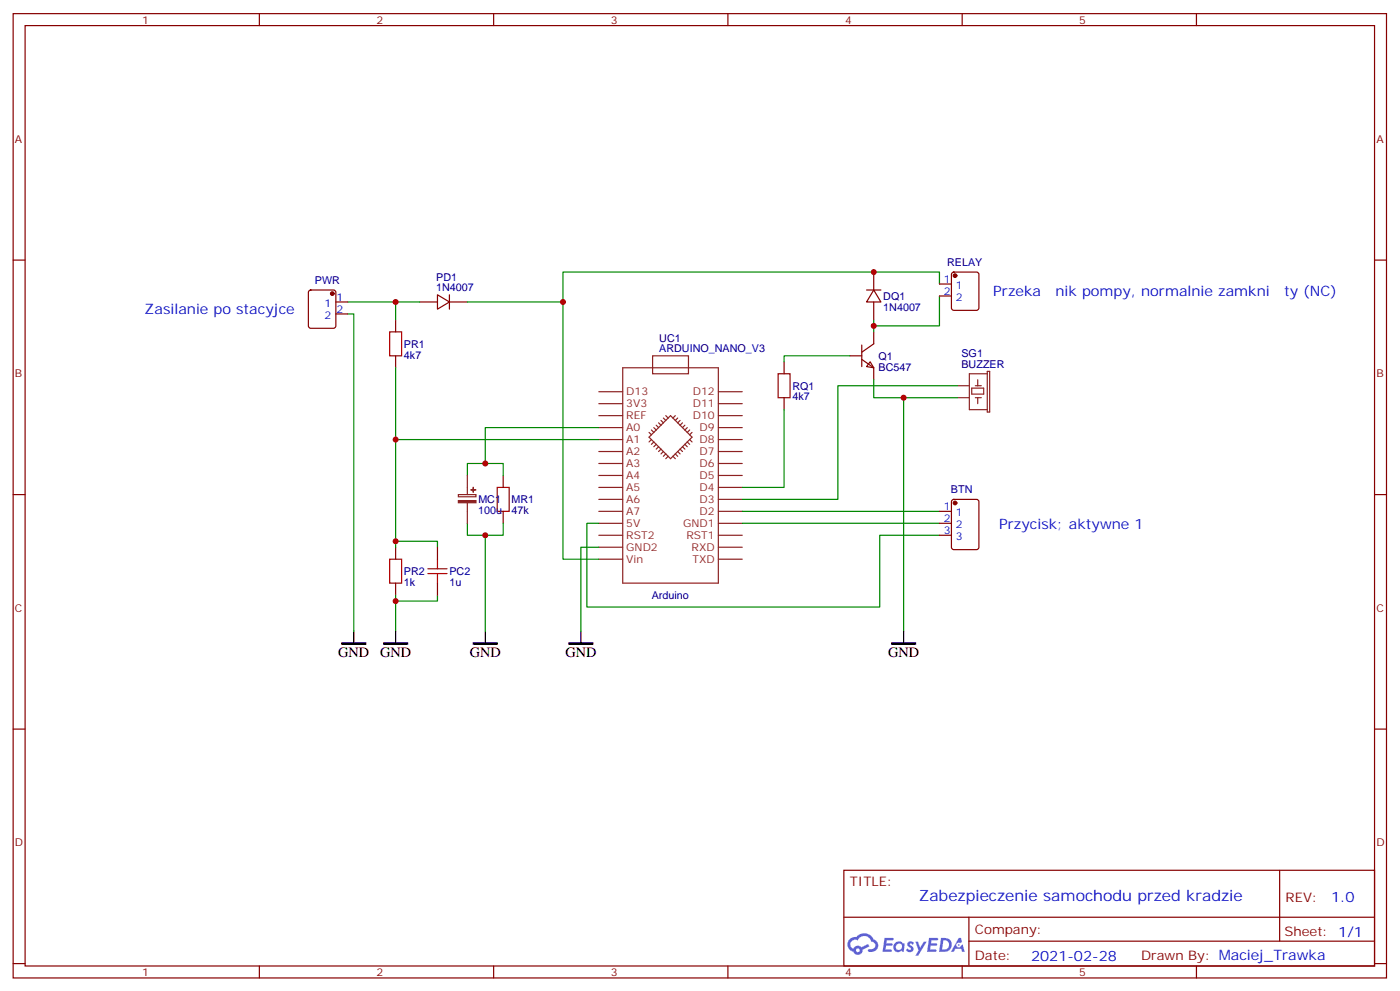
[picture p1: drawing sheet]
<svg xmlns="http://www.w3.org/2000/svg" width="413mm" height="292mm" viewBox="0 0 413 292" stroke-linecap="round" stroke-linejoin="round" font-family="sans-serif">
<g fill="none" stroke="#870000" stroke-width=".35">
<path d="M3.9 4h405.3v284.4h-405.3zM7.4 7.5h398.3v277.3h-398.3zM76.6 4v3.5M145.7 4v3.5M214.8 4v3.5M284 4v3.5M353.1 4v3.5M3.9 76.7h3.5M405.7 76.7h3.5M3.9 145.8h3.5M405.7 145.8h3.5M3.9 215h3.5"/>
<path d="M405.7 215h3.5M249.1 256.6h156.6v28.2h-156.6zM377.7 256.6v20.9M249.1 270.5h156.5M286 277.5h119.6M286 270.5v14.1M3.9 284.1h3.5M76.6 284.8v3.6M145.7 284.8v3.6M214.8 284.8v3.6M284 284.8v3.6M353.1 284.8v3.6"/>
<path d="M405.7 284.1h3.5"/>
</g>
<g fill="#5487ff">
<path d="M268 277.8a1.22 1.22 0 0 1 1.8 .3l-.4 .5a.47 .47 0 0 0-.4-.4 .47 .47 0 0 0-.5 .2l.2 .2a1.14 1.14 0 0 1 .8 1.8 1.14 1.14 0 0 1-1.9 0l-.3-.2 .5-.5 .8 .4a.29 .29 0 0 0 .3-.3 .29 .29 0 0 0-.3-.3 1.04 1.04 0 0 1-.6-1.7z"/>
<path d="M261.1 276.5h2.3l.3 .2-.1 .5-1.8 .1-.1 .8h1.5l.3 .4-.4 .4h-1.6l-.1 1.1h1.7l.2 .3-.2 .3-2.6 .1z"/>
<path d="M274.2 276.5h2.4l.3 .2-.2 .5-1.8 .1-.1 .8h1.5l.3 .4-.3 .4h-1.6l-.2 1.1h1.7l.2 .3-.1 .3-2.7 .1z"/>
<path d="M283 276.5h.6l.4 1.3-.6 .3a.69 .69 0 0 0-1.1 .3 .69 .69 0 0 0 .5 1 .69 .69 0 0 0 .9-.7l.5-.2 .5 2.2h-.8l-.2-.9h-1.7l-.5 .9h-.9z"/>
<path d="M270.2 277.6h.7l.7 1.8 1.1-1.8h.8l-2.5 4.2h-.8l.9-1.5z"/>
<path d="M277.7 276.5l-.6 4.2h1.4a2.11 2.11 0 0 0 2.4-2.1 2.11 2.11 0 0 0-2.5-2.1zM278.5 277.3a1.39 1.39 0 0 1 1.6 1.4 1.39 1.39 0 0 1-1.8 1.3h-.2z"/>
<path d="M264 278.2a1.54 1.54 0 0 0 0 2.1 1.54 1.54 0 0 0 2.1 .1l.6 .3 .3-2.3-.1-.3h-.5a1.49 1.49 0 0 0-2.4 .1zM264.3 279.2a.95 .95 0 0 1 1.9 0 .95 .95 0 0 1-1.9 0z"/>
<path d="M250.8 276.9a2.18 2.18 0 0 0 1 3.7 1.44 1.44 0 0 0 1.7 .9 1.44 1.44 0 0 0 1.1-1.4l2-1-.4-.8-1.9 1a1.47 1.47 0 0 0-2.5 .4 1.39 1.39 0 0 1-.6-1.9 1.39 1.39 0 0 1 2-.5 2.12 2.12 0 0 1 2.1-1.3 2.12 2.12 0 0 1 1.9 1.7 1.14 1.14 0 0 1 1.1 1.4 1.14 1.14 0 0 1-1.6 .7 .43 .43 0 0 0-.6 .4 .43 .43 0 0 0 .4 .5 1.98 1.98 0 0 0 2.6-1.2 1.98 1.98 0 0 0-1.3-2.6 3.1 3.1 0 0 0-5.2-.6l-.9 .1zM252.6 280.2a.55 .55 0 0 1 1.1 0 .55 .55 0 0 1-1.1 0z"/>
<circle cx="283" cy="278.6" r=".26"/>
</g>
<path d="M100.9 189.6h7v.3h-7zM113.2 189.6h7.1v.3h-7.1zM139.7 189.6h7.1v.3h-7.1zM167.9 189.6h7.1v.3h-7.1zM263.2 189.6h7v.3h-7z" fill="#000" stroke="#000" stroke-width=".35"/>
<path d="M104.4 186.1v3.5M116.8 186.1v3.5M143.2 186.1v3.5M171.4 186.1v3.5M266.7 186.1v3.5" fill="none" stroke="#000" stroke-width=".35"/>
<g fill="none" stroke="#8c2424" stroke-width=".35">
<path d="M176.7 119h7.1M176.7 115.5h7.1M183.8 108.4h28.2v63.5h-28.2zM192.6 104.9h10.6v5.3h-10.6zM212 119h7.1M212 115.5h7.1M282.6 113.7h3.5M282.6 117.3h3.5M286.8 114.4h3.5v1.8h-3.5zM287.9 113.7h1.7M287.9 117.3h1.7M288.6 112v1.7"/>
<path d="M288.6 117.3v1.7M291.4 110.2h-5.3v10.6h5.3M291.4 109.5h.7v12h-.7zM176.7 122.6h7.1M176.7 126.1h7.1M176.7 129.6h7.1M176.7 133.1h7.1M176.7 136.7h7.1M191.6 128.9l6.3-6.3 6.4 6.3-6.4 6.4zM191.6 127.5l.7 .7M192.3 126.8l.7 .7M192.3 129.6l-.7 .7"/>
<path d="M193 126.1l.7 .7M193 130.3l-.7 .7M193.7 125.4l.7 .7M193.7 131l-.7 .7M194.4 124.7l.7 .7M194.4 131.7l-.7 .7M195.1 124l.7 .7M195.1 132.4l-.7 .7M195.8 123.3l.7 .7M195.8 133.1l-.7 .7M196.5 122.6l.7 .7M196.5 133.8l-.7 .7"/>
<path d="M197.2 134.5l-.7 .8M198.6 134.5l.7 .8M199.3 133.8l.7 .7M199.3 122.6l-.7 .7M200 133.1l.7 .7M200 123.3l-.7 .7M200.7 132.4l.7 .7M200.7 124l-.7 .7M201.4 131.7l.7 .7M201.4 124.7l-.7 .7M202.1 131l.7 .7M202.1 125.4l-.7 .7"/>
<path d="M202.8 130.3l.8 .7M202.8 126.1l-.7 .7M203.6 129.6l.7 .7M203.6 126.8l-.8 .7M204.3 127.5l-.7 .7M212 122.6h7.1M212 126.1h7.1M212 129.6h7.1M212 133.1h7.1M212 136.7h7.1M135.3 145.8h5.2v.7h-5.2zM137.9 140.2v5.6"/>
<path d="M137.9 148.3v6M176.7 140.2h7.1M176.7 143.7h7.1M176.7 147.2h7.1M176.7 150.8h7.1M176.7 154.3h7.1M176.7 157.8h7.1M212 140.2h7.1M212 143.7h7.1M212 147.2h7.1M212 150.8h7.1M212 154.3h7.1"/>
<path d="M212 157.8h7.1M176.7 161.4h7.1M176.7 164.9h7.1M212 161.4h7.1M212 164.9h7.1"/>
</g>
<g fill="none" stroke="#008700" stroke-width=".35">
<path d="M102.7 92.6h1.7v93.5M102.7 89h14.1v5.3M116.8 89h7M137.9 89h28.3v75.9h10.5M257.9 94.3v3.6M277.3 83.7v-3.5h-111.1v8.8M277.3 87.3v8.8h-19.4M116.8 108.4v53M250.8 104.9h-19.4v1.8M257.9 112v5.3h8.8v68.8M266.7 117.3h15.9M282.6 113.7h-35.3v33.5h-28.2"/>
<path d="M116.8 129.6h59.9M176.7 126.1h-33.5v10.6M231.4 120.8v22.9h-12.3M116.8 159.6h12.3v1.8M137.9 154.3v3.5h10.6v-3.5M137.9 140.2v-3.5h10.6v3.5M143.2 157.8v28.3M176.7 154.3h-3.5v24.7h86.4v-21.2h17.7M219.1 154.3h58.2M219.1 150.8h58.2M116.8 175.5v10.6M129.1 175.5v1.7h-12.3"/>
<path d="M176.7 161.4h-5.3v24.7"/>
</g>
<path d="M115 97.9h3.5v7h-3.5zM229.7 110.2h3.5v7.1h-3.5zM146.8 143.7h3.5v7.1h-3.5zM115 164.9h3.5v7h-3.5zM126.3 169.1h5.6M126.3 167.7h5.6M129.1 164.9v2.8M129.1 169.1v2.8" fill="none" stroke="#a10000" stroke-width=".35"/>
<g fill="none" stroke="#870000" stroke-width=".35">
<path d="M91.3 85.7l.4-.2h6.7l.5 .2 .2 .5v9.9l-.2 .5-.5 .2h-6.7l-.5-.2-.2-.5v-9.9zM99.1 89h3.6M99.1 92.6h3.6M116.8 94.3v3.6M123.8 89h5.3M129.1 86.9l3.5 2.1-3.5 2.2zM132.6 86.9v4.3M132.6 89h5.3M255.8 85.5h4.2M257.9 85.5l2.1 3.5h-4.2zM257.9 80.2v5.3M257.9 89v5.3"/>
<path d="M257.9 97.9v3.5l-3.5 2.5M277.3 83.7h3.5M277.3 87.3h3.5M281 80.4l.5-.2h6.7l.5 .2 .2 .5v9.9l-.2 .5-.5 .2h-6.7l-.5-.2-.2-.5v-9.9zM116.8 104.9v3.5M231.4 106.7v3.5M231.4 117.3v3.5M250.8 104.9h3.6M254.4 106l3.5 2.4v3.6M254.4 101.7v6.4M256.8 106.7l1.1 1.7-2.1-.3zM148.5 140.2v3.5"/>
<path d="M148.5 150.8v3.5M277.3 150.8h3.5M277.3 154.3h3.5M277.3 157.8h3.5M281 147.5l.5-.3h6.7l.7 .5v13.7l-.4 .6-7 .1-.6-.5-.1-13.6zM116.8 161.4v3.5M116.8 171.9v3.6M129.1 161.4v3.5M129.1 171.9v3.6"/>
</g>
<g fill="#870000" stroke="#870000" stroke-width=".35">
<circle cx="98.1" cy="86.6" r=".53"/>
<circle cx="281.9" cy="81.3" r=".53"/>
<circle cx="281.9" cy="148.3" r=".53"/>
</g>
<g fill="#8c2424" stroke="#8c2424" stroke-width=".35">
<path d="M135.3 147.6h5.2v.6h-5.2z"/>
<path d="M139 144.4l1.4 .1z"/>
<path d="M139.7 143.7v1.4z"/>
</g>
<g fill="#c00">
<circle cx="143.2" cy="157.8" r=".88"/>
<circle cx="143.2" cy="136.7" r=".88"/>
<circle cx="116.8" cy="129.6" r=".88"/>
<circle cx="116.8" cy="89" r=".88"/>
<circle cx="166.2" cy="89" r=".88"/>
<circle cx="257.9" cy="96.1" r=".88"/>
<circle cx="257.9" cy="80.2" r=".88"/>
<circle cx="116.8" cy="177.2" r=".88"/>
<circle cx="116.8" cy="159.6" r=".88"/>
<circle cx="266.7" cy="117.3" r=".88"/>
</g>
<text font-size="4.6" fill="#00f" x="271.2" y="265.6">Zabezpieczenie samochodu przed kradzieេԀ</text>
<g font-size="4.2" fill="#00f">
<text x="293.2" y="87.3">Przeka</text>
<text x="311.5" y="87.3">nik pompy, normalnie zamkni</text>
<text x="379" y="87.3">ty (NC)</text>
<text x="42.7" y="92.6">Zasilanie po stacyjce</text>
<text x="294.9" y="156.1">Przycisk; aktywne 1</text>
<text x="392.9" y="265.9">1.0</text>
<text x="304.3" y="283.2">2021-02-28</text>
</g>
<g font-size="4.2">
<text x="99.8" y="193.8">GND</text>
<text x="112.2" y="193.8">GND</text>
<text x="138.6" y="193.8">GND</text>
<text x="166.9" y="193.8">GND</text>
<text x="262.1" y="193.8">GND</text>
</g>
<g font-size="3.9" fill="#800">
<text x="250.8" y="261.2">TITLE:</text>
<text x="379.5" y="265.9">REV:</text>
<text x="287.7" y="275.4">Company:</text>
<text x="379.1" y="276">Sheet: 1/1</text>
<text x="287.7" y="283.1">Date:</text>
<text x="336.8" y="283.2">Drawn By: Maciej_Trawka</text>
</g>
<g font-size="3.2" fill="#800">
<text x="42" y="7">1</text>
<text x="111.1" y="7">2</text>
<text x="180.3" y="7">3</text>
<text x="249.4" y="7">4</text>
<text x="318.6" y="7">5</text>
<text x="4.4" y="42.1">A</text>
<text x="406.2" y="42.1">A</text>
<text x="4.4" y="111.3">B</text>
<text x="406.2" y="111.3">B</text>
<text x="4.4" y="180.4">C</text>
<text x="406.2" y="180.4">C</text>
<text x="4.4" y="249.6">D</text>
<text x="406.2" y="249.6">D</text>
<text x="42" y="287.8">1</text>
<text x="111.1" y="287.8">2</text>
<text x="180.3" y="287.8">3</text>
<text x="249.4" y="287.8">4</text>
<text x="318.6" y="287.8">5</text>
</g>
<g font-size="3.2" fill="#000080">
<text x="93" y="83.6">PWR</text>
<text x="128.8" y="82.8">PD1</text>
<text x="279.6" y="78.3">RELAY</text>
<text x="128.8" y="85.9">1N4007</text>
<text x="260.7" y="88.5">DQ1</text>
<text x="260.7" y="91.6">1N4007</text>
<text x="194.6" y="100.8">UC1</text>
<text x="119.2" y="105.7">4k7</text>
<text x="119.2" y="102.6">PR1</text>
<text x="194.6" y="103.9">ARDUINO_NANO_V3</text>
<text x="259.3" y="106.1">Q1</text>
<text x="283.8" y="105.2">SG1</text>
<text x="259.3" y="109.3">BC547</text>
<text x="283.8" y="108.4">BUZZER</text>
<text x="233.9" y="118.1">4k7</text>
<text x="233.9" y="114.9">RQ1</text>
<text x="141.2" y="148.4">MC1</text>
<text x="151" y="148.4">MR1</text>
<text x="280.7" y="145.3">BTN</text>
<text x="141.2" y="151.6">100u</text>
<text x="151" y="151.6">47k</text>
<text x="119.2" y="172.8">1k</text>
<text x="119.2" y="169.6">PR2</text>
<text x="132.6" y="172.7">1u</text>
<text x="132.6" y="169.5">PC2</text>
<text x="192.4" y="176.7">Arduino</text>
</g>
<g font-size="3.2" fill="#00f">
<text x="278.6" y="83.4">1</text>
<text x="99.3" y="88.7">1</text>
<text x="278.6" y="86.9">2</text>
<text x="282.1" y="85.2">1</text>
<text x="282.1" y="88.7">2</text>
<text x="95.8" y="90.5">1</text>
<text x="95.8" y="94">2</text>
<text x="99.3" y="92.2">2</text>
<text x="278.6" y="150.4">1</text>
<text x="278.6" y="154">2</text>
<text x="282.1" y="152.2">1</text>
<text x="282.1" y="155.7">2</text>
<text x="278.6" y="157.5">3</text>
<text x="282.1" y="159.2">3</text>
</g>
<g font-size="3.2" fill="#8d2323">
<text x="184.9" y="116.6">D13</text>
<text x="204.5" y="116.6">D12</text>
<text x="184.9" y="123.6">REF</text>
<text x="184.9" y="120.1">3V3</text>
<text x="204.5" y="120.1">D11</text>
<text x="204.5" y="123.6">D10</text>
<text x="184.9" y="130.7">A1</text>
<text x="184.9" y="127.1">A0</text>
<text x="206.5" y="127.1">D9</text>
<text x="206.5" y="130.7">D8</text>
<text x="184.9" y="137.7">A3</text>
<text x="184.9" y="134.2">A2</text>
<text x="206.5" y="134.2">D7</text>
<text x="206.5" y="137.7">D6</text>
<text x="184.9" y="141.3">A4</text>
<text x="206.5" y="141.3">D5</text>
<text x="184.9" y="148.3">A6</text>
<text x="184.9" y="144.8">A5</text>
<text x="206.5" y="144.8">D4</text>
<text x="206.5" y="148.3">D3</text>
<text x="184.9" y="155.4">5V</text>
<text x="184.9" y="151.8">A7</text>
<text x="201.7" y="155.4">GND1</text>
<text x="206.5" y="151.8">D2</text>
<text x="184.9" y="158.9">RST2</text>
<text x="202.6" y="158.9">RST1</text>
<text x="184.9" y="165.9">Vin</text>
<text x="184.9" y="162.4">GND2</text>
<text x="204.1" y="162.4">RXD</text>
<text x="204.4" y="165.9">TXD</text>
</g>
</svg>
